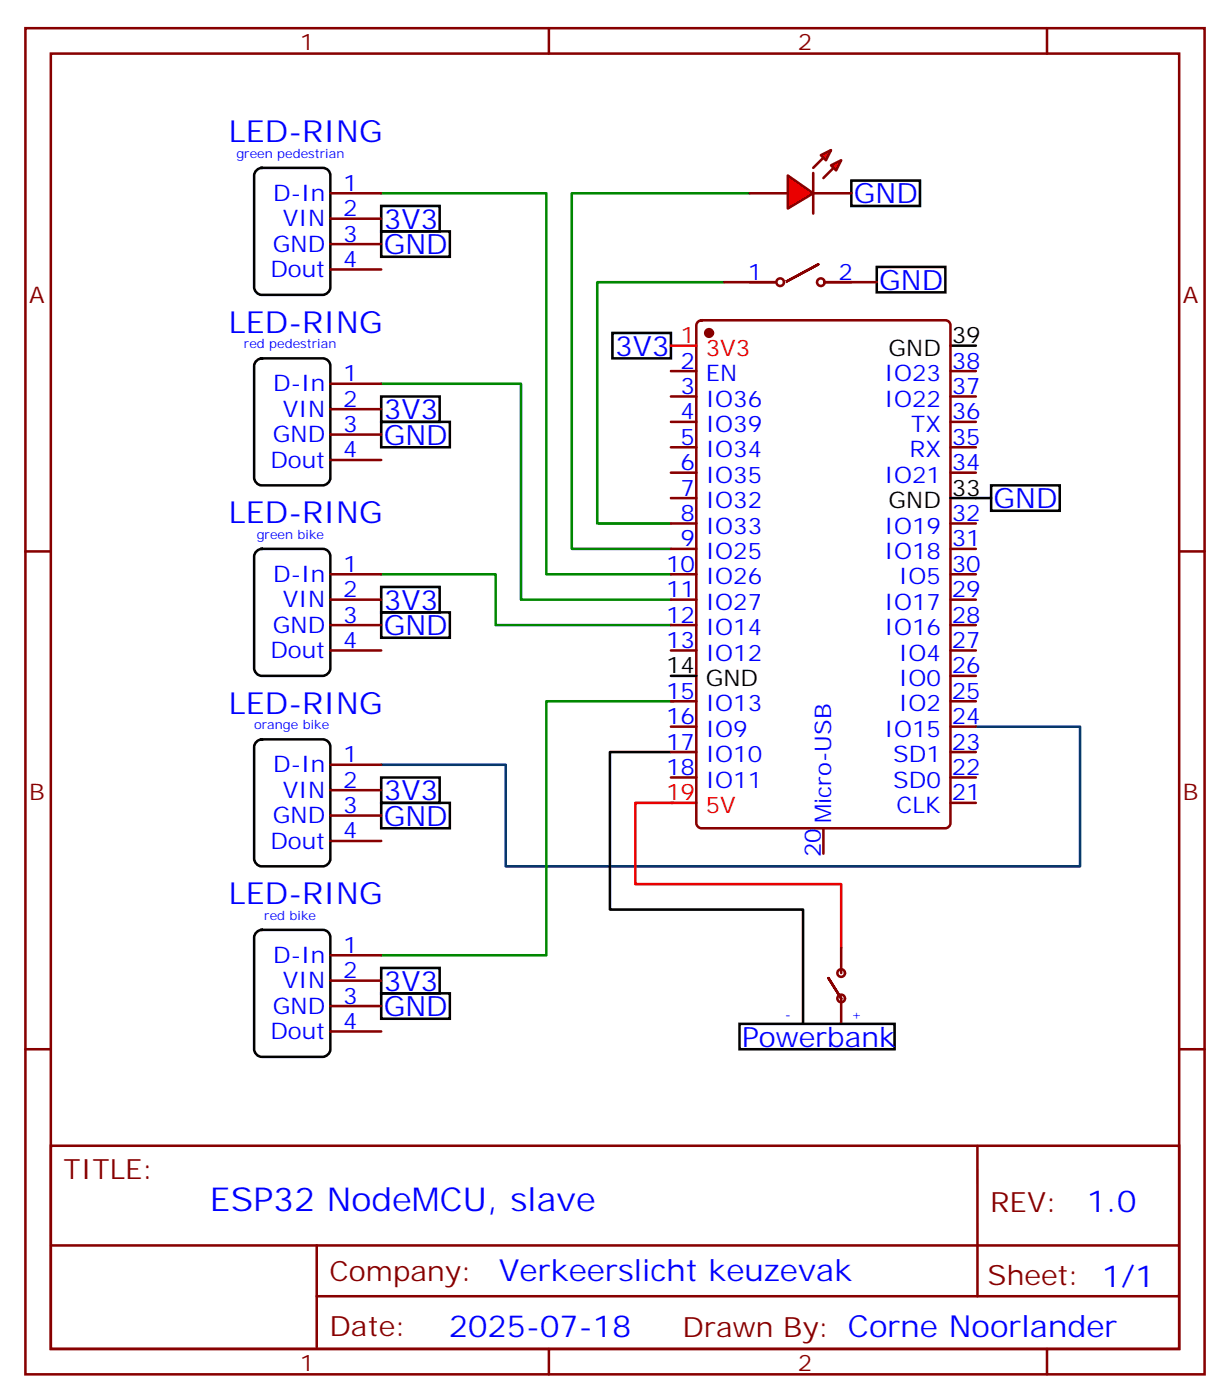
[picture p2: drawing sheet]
<svg xmlns="http://www.w3.org/2000/svg" width="171mm" height="194mm" viewBox="0 0 171 194" stroke-linecap="round" stroke-linejoin="round" font-family="sans-serif">
<g fill="none" stroke="#870000" stroke-width=".35">
<path d="M3.5 3.9h163.7v187h-163.7zM7.1 7.4h156.6v180h-156.6zM76.2 3.9v3.5M145.3 3.9v3.5M3.5 76.6h3.6M163.7 76.6h3.5M116.8 138.7l-1.8-2.8 1.8 2.8M116.8 131.6v3.5M116.8 138.7v3.5M3.5 145.7h3.6M7.1 159.1h156.6v28.3h-156.6zM135.7 159.2v20.8"/>
<path d="M163.7 145.7h3.5M7.1 173h156.5M44 173v14.1M44 180h119.6M76.2 187.4v3.5M145.3 187.4v3.5"/>
<circle cx="116.8" cy="138.7" r=".53"/>
<circle cx="116.8" cy="135.1" r=".53"/>
</g>
<path d="M135.5 100.9h14.4v19.4h-79.7v-14.1h-17.3" fill="none" stroke="#036" stroke-width=".35"/>
<path d="M93.5 111.5h-5.3v11.3h28.6v8.8" fill="none" stroke="#f00" stroke-width=".35"/>
<path d="M118.2 25.1h9.5v3.5h-9.5zM121.7 37.1h9.5v3.5h-9.5zM93.1 104.5h-8.4v21.8h26.8v15.9M102.7 142.2h21.5v3.5h-21.5z" fill="none" stroke="#000" stroke-width=".35"/>
<path d="M100.5 39.2h-17.6v33.5h10.2M104.1 26.8h-24.7v49.4h13.7" fill="none" stroke="#008700" stroke-width=".35"/>
<g fill="#f00" stroke="#870000" stroke-width=".35">
<path d="M109.4 24.4l3.5 2.4-3.5 2.2z"/>
<path d="M112.9 24v5.7z"/>
</g>
<g fill="#870000" stroke="#870000" stroke-width=".35">
<path d="M112.9 23.3l1.4-1.4z"/>
<path d="M114.3 24.7l1.4-1.4z"/>
</g>
<g fill="#f00" stroke="#870000" stroke-width=".35">
<path d="M113.9 21.6l1.5-.8-.7 1.5z"/>
<path d="M115.4 23l1.4-.7-.7 1.4z"/>
</g>
<g fill="none" stroke="#870000" stroke-width=".35">
<path d="M45.9 26.8h7M45.9 30.4h7M45.9 33.9h7M45.9 37.4h7M100.5 39.2h7.1M104.1 26.8h5.3M112.9 26.8h5.3M113.6 36.7l-4.6 2.5 4.6-2.5M114.7 39.2h7M45.9 53.3h7M45.9 56.8h7M93.1 51.5h3.6"/>
<path d="M93.1 55.1h3.6M93.1 58.6h3.6M96.9 44.7l.5-.2h33.8a.71 .71 0 0 1 .7 .7v69.1a.76 .76 0 0 1-.7 .7h-33.8a.76 .76 0 0 1-.7-.7v-69.1zM131.9 51.5h3.6M131.9 55.1h3.6M131.9 58.6h3.6M45.9 79.8h7M45.9 60.4h7M45.9 63.9h7M93.1 79.8h3.6M93.1 62.1h3.6M93.1 65.7h3.6"/>
<path d="M93.1 69.2h3.6M93.1 72.7h3.6M93.1 76.2h3.6M131.9 79.8h3.6M131.9 62.1h3.6M131.9 65.7h3.6M131.9 72.7h3.6M131.9 76.2h3.6M45.9 83.3h7M45.9 86.8h7M45.9 90.3h7M93.1 83.3h3.6"/>
<path d="M93.1 86.8h3.6M93.1 90.3h3.6M93.1 97.4h3.6M131.9 83.3h3.6M131.9 86.8h3.6M131.9 90.3h3.6M131.9 97.4h3.6M131.9 93.9h3.6M45.9 106.2h7M45.9 109.7h7M45.9 113.3h7M45.9 116.8h7"/>
<path d="M93.1 108h3.6M93.1 104.5h3.6M93.1 100.9h3.6M114.3 115v3.6M131.9 108h3.6M131.9 104.5h3.6M131.9 100.9h3.6M131.9 111.5h3.6M45.9 132.7h7M45.9 136.2h7M45.9 139.7h7M45.9 143.3h7"/>
<circle cx="108.3" cy="39.2" r=".53"/>
<circle cx="113.9" cy="39.2" r=".53"/>
</g>
<g fill="none" stroke="#000" stroke-width=".35">
<path d="M35.5 23.8l.3-.3 .5-.2h8.5a1.06 1.06 0 0 1 1.1 1.1v15.5a1.13 1.13 0 0 1-1.1 1.1h-8.5a1.13 1.13 0 0 1-1-1.1v-15.5zM52.9 28.6h8.1v3.5h-8.1zM52.9 32.1h9.5v3.6h-9.5zM35.5 50.2l.3-.2 .5-.2h8.5a1.06 1.06 0 0 1 1.1 1v15.6a1.13 1.13 0 0 1-1.1 1h-8.5a1.13 1.13 0 0 1-1-1v-15.6zM52.9 55.1h8.1v3.5h-8.1zM52.9 58.6h9.5v3.5h-9.5zM85 46.2h8.1v3.6h-8.1zM131.9 48h3.6M35.5 76.7l.3-.3 .5-.2h8.5a1.06 1.06 0 0 1 1.1 1.1v15.5a1.13 1.13 0 0 1-1.1 1.1h-8.5a1.13 1.13 0 0 1-1-1.1v-15.5zM131.9 69.2h5.7M137.6 67.4h9.5v3.5h-9.5zM52.9 81.5h8.1v3.6h-8.1z"/>
<path d="M52.9 85.1h9.5v3.5h-9.5zM93.1 93.9h3.6M35.5 103.1l.3-.2 .5-.2h8.5a1.06 1.06 0 0 1 1.1 1.1v15.5a1.13 1.13 0 0 1-1.1 1h-8.5a1.13 1.13 0 0 1-1-1v-15.5zM52.9 108h8.1v3.5h-8.1zM52.9 111.5h9.5v3.5h-9.5zM35.5 129.6l.3-.2 .5-.2h8.5a1.06 1.06 0 0 1 1.1 1v15.5a1.13 1.13 0 0 1-1.1 1.1h-8.5a1.13 1.13 0 0 1-1-1.1v-15.5zM52.9 134.4h8.1v3.6h-8.1zM52.9 138h9.5v3.5h-9.5z"/>
</g>
<path d="M52.9 26.8h22.9v53h17.3M52.9 53.3h19.4v30h20.8M52.9 79.8h15.9v7h24.3M93.5 97.4h-17.7v35.3h-22.9" fill="none" stroke="#008700" stroke-width=".35"/>
<path d="M93.1 48h3.6M93.1 111.5h3.6" fill="none" stroke="#f00" stroke-width=".35"/>
<circle cx="98.4" cy="46.2" r=".53" fill="#870000" stroke="#870000" stroke-width=".35"/>
<text font-size="4.6" fill="#00f" x="29.1" y="168.2">ESP32 NodeMCU, slave</text>
<g font-size="4.2" fill="#00f">
<text x="31.7" y="19.8">LED-RING</text>
<text x="31.7" y="46.2">LED-RING</text>
<text x="31.7" y="72.7">LED-RING</text>
<text x="31.7" y="99.2">LED-RING</text>
<text x="31.7" y="125.6">LED-RING</text>
<text x="150.9" y="168.4">1.0</text>
<text x="69.2" y="178">Verkeerslicht keuzevak</text>
<text x="62.3" y="185.8">2025-07-18</text>
</g>
<g font-size="3.9" fill="#00f">
<text x="118.5" y="28.3">GND</text>
<text x="53.3" y="31.8">3V3</text>
<text x="53.3" y="35.3">GND</text>
<text x="122.1" y="40.3">GND</text>
<text x="85.4" y="49.4">3V3</text>
<text x="53.3" y="58.2">3V3</text>
<text x="53.3" y="61.8">GND</text>
<text x="137.9" y="70.6">GND</text>
<text x="53.3" y="84.7">3V3</text>
<text x="53.3" y="88.2">GND</text>
<text x="53.3" y="111.2">3V3</text>
<text x="53.3" y="114.7">GND</text>
<text x="53.3" y="137.6">3V3</text>
<text x="53.3" y="141.1">GND</text>
<text x="103" y="145.4">Powerbank</text>
</g>
<g font-size="3.9" fill="#800">
<text x="8.8" y="163.7">TITLE:</text>
<text x="137.4" y="168.4">REV:</text>
<text x="45.7" y="177.9">Company:</text>
<text x="137.1" y="178.5">Sheet: 1/1</text>
<text x="45.7" y="185.6">Date:</text>
<text x="94.8" y="185.7">Drawn By: Corne Noorlander</text>
</g>
<g font-size="3.2" fill="#800">
<text x="41.6" y="6.9">1</text>
<text x="110.8" y="6.9">2</text>
<text x="4.1" y="42">A</text>
<text x="164.2" y="42">A</text>
<text x="4.1" y="111.2">B</text>
<text x="164.2" y="111.2">B</text>
<text x="41.6" y="190.4">1</text>
<text x="110.8" y="190.4">2</text>
</g>
<g font-size="3.2" fill="#00f">
<text x="37.9" y="27.9">D-In</text>
<text x="47.6" y="26.5">1</text>
<text x="37.9" y="35">GND</text>
<text x="39.3" y="31.4">VIN</text>
<text x="47.6" y="30">2</text>
<text x="47.6" y="33.5">3</text>
<text x="37.5" y="38.5">Dout</text>
<text x="47.6" y="37.1">4</text>
<text x="103.8" y="38.8">1</text>
<text x="116.4" y="38.8">2</text>
<text x="47.6" y="53">1</text>
<text x="94.5" y="51.2">2</text>
<text x="98" y="53">EN</text>
<text x="122.8" y="53">IO23</text>
<text x="132.1" y="51.2">38</text>
<text x="37.9" y="54.4">D-In</text>
<text x="39.3" y="57.9">VIN</text>
<text x="47.6" y="56.5">2</text>
<text x="94.5" y="54.7">3</text>
<text x="94.5" y="58.2">4</text>
<text x="98" y="56.5">IO36</text>
<text x="122.8" y="56.5">IO22</text>
<text x="132.1" y="54.7">37</text>
<text x="132.1" y="58.2">36</text>
<text x="37.5" y="64.9">Dout</text>
<text x="37.9" y="61.4">GND</text>
<text x="47.6" y="60">3</text>
<text x="47.6" y="63.5">4</text>
<text x="94.5" y="61.8">5</text>
<text x="94.5" y="65.3">6</text>
<text x="98" y="60">IO39</text>
<text x="98" y="63.5">IO34</text>
<text x="126.3" y="63.5">RX</text>
<text x="126.5" y="60">TX</text>
<text x="132.1" y="65.3">34</text>
<text x="132.1" y="61.8">35</text>
<text x="94.5" y="68.8">7</text>
<text x="98" y="67.1">IO35</text>
<text x="98" y="70.6">IO32</text>
<text x="122.8" y="67.1">IO21</text>
<text x="94.5" y="72.4">8</text>
<text x="94.5" y="75.9">9</text>
<text x="98" y="74.1">IO33</text>
<text x="98" y="77.6">IO25</text>
<text x="122.8" y="77.6">IO18</text>
<text x="122.8" y="74.1">IO19</text>
<text x="132.1" y="75.9">31</text>
<text x="132.1" y="72.4">32</text>
<text x="37.9" y="80.8">D-In</text>
<text x="47.6" y="79.4">1</text>
<text x="47.6" y="82.9">2</text>
<text x="92.5" y="79.4">10</text>
<text x="92.5" y="82.9">11</text>
<text x="98" y="81.2">IO26</text>
<text x="124.8" y="81.2">IO5</text>
<text x="132.1" y="82.9">29</text>
<text x="132.1" y="79.4">30</text>
<text x="37.9" y="87.9">GND</text>
<text x="39.3" y="84.3">VIN</text>
<text x="47.6" y="86.5">3</text>
<text x="47.6" y="90">4</text>
<text x="92.5" y="86.5">12</text>
<text x="92.5" y="90">13</text>
<text x="98" y="84.7">IO27</text>
<text x="98" y="88.2">IO14</text>
<text x="122.8" y="88.2">IO16</text>
<text x="122.8" y="84.7">IO17</text>
<text x="132.1" y="90">27</text>
<text x="132.1" y="86.5">28</text>
<text x="37.5" y="91.4">Dout</text>
<text x="98" y="91.8">IO12</text>
<text x="124.8" y="95.3">IO0</text>
<text x="124.8" y="91.8">IO4</text>
<text x="132.1" y="93.5">26</text>
<text x="92.5" y="100.6">16</text>
<text x="92.5" y="97">15</text>
<text x="98" y="98.8">IO13</text>
<text x="124.8" y="98.8">IO2</text>
<text x="132.1" y="100.6">24</text>
<text x="132.1" y="97">25</text>
<text x="37.9" y="107.3">D-In</text>
<text x="47.6" y="105.9">1</text>
<text x="92.5" y="107.6">18</text>
<text x="92.5" y="104.1">17</text>
<text x="98" y="105.9">IO10</text>
<text x="98" y="102.3">IO9</text>
<text x="122.8" y="102.3">IO15</text>
<text x="124" y="105.9">SD1</text>
<text x="132.1" y="107.6">22</text>
<text x="132.1" y="104.1">23</text>
<text x="39.3" y="110.8">VIN</text>
<text x="47.6" y="109.4">2</text>
<text x="47.6" y="112.9">3</text>
<text x="98" y="109.4">IO11</text>
<text x="124" y="109.4">SD0</text>
<text x="124.5" y="112.9">CLK</text>
<text x="132.1" y="111.2">21</text>
<text x="37.5" y="117.9">Dout</text>
<text x="37.9" y="114.3">GND</text>
<text x="47.6" y="116.5">4</text>
<text x="113.9" y="119.1" transform="rotate(-90 113.9 119.1)">20</text>
<text x="115.4" y="114.3" transform="rotate(-90 115.4 114.3)">Micro-USB</text>
<text x="37.9" y="133.7">D-In</text>
<text x="39.3" y="137.3">VIN</text>
<text x="47.6" y="132.3">1</text>
<text x="47.6" y="135.9">2</text>
<text x="37.9" y="140.8">GND</text>
<text x="47.6" y="139.4">3</text>
<text x="47.6" y="142.9">4</text>
<text x="37.5" y="144.3">Dout</text>
</g>
<g font-size="3.2" fill="#f00">
<text x="94.5" y="47.7">1</text>
<text x="98" y="49.4">3V3</text>
<text x="92.5" y="111.2">19</text>
<text x="98" y="112.9">5V</text>
</g>
<g font-size="3.2">
<text x="132.1" y="47.7">39</text>
<text x="123.4" y="49.4">GND</text>
<text x="123.4" y="70.6">GND</text>
<text x="132.1" y="68.8">33</text>
<text x="92.5" y="93.5">14</text>
<text x="98" y="95.3">GND</text>
</g>
<g font-size="1.8" fill="#00f">
<text x="32.8" y="21.9">green pedestrian</text>
<text x="33.9" y="48.4">red pedestrian</text>
<text x="35.6" y="74.8">green bike</text>
<text x="35.3" y="101.3">orange bike</text>
<text x="36.7" y="127.7">red bike</text>
<text x="109" y="141.5">-</text>
<text x="118.2" y="141.5">+</text>
</g>
</svg>
